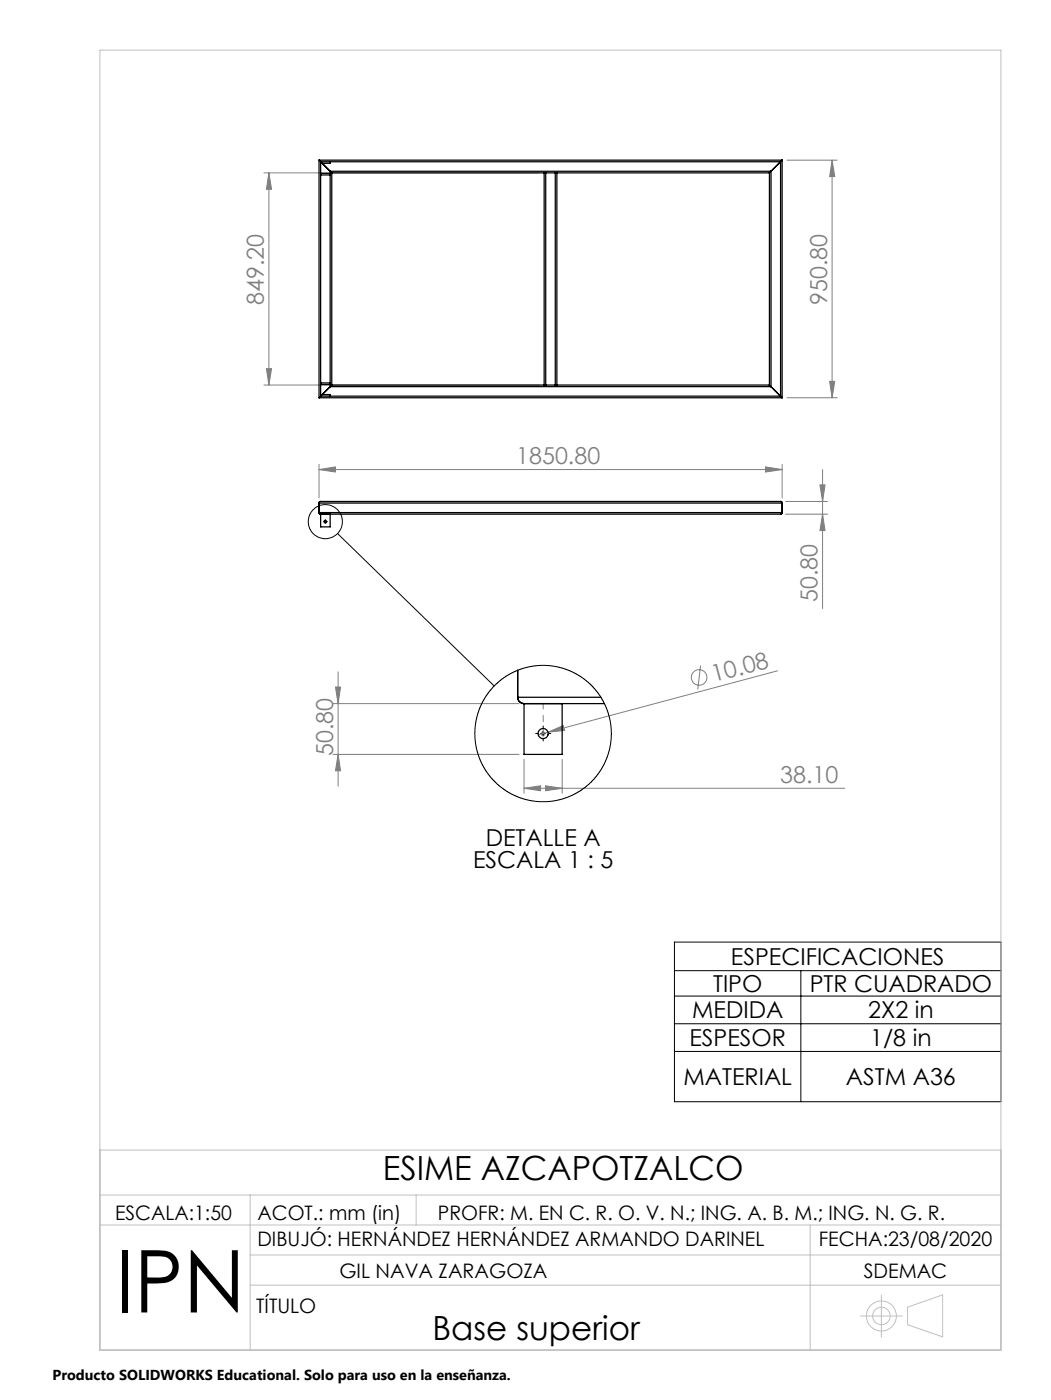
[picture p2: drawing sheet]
<svg xmlns="http://www.w3.org/2000/svg" width="210mm" height="280mm" viewBox="0 0 210 280" stroke-linecap="round" stroke-linejoin="round" font-family="sans-serif">
<g fill="none" stroke="#808080" stroke-width=".2">
<path d="M52.7 34.6h55M53.7 34.6v42.4M53.7 34.6l.6 3.3h-1.1zM157.3 32h10M166.3 32l.5 3.3h-1zM166.3 32v47.6M52.7 77h55M53.2 73.7h1.1l-.6 3.3zM157.3 79.6h10M165.8 76.3h1l-.5 3.3zM63.7 93.9l3.3-.5v1zM63.7 92.9v6.7"/>
<path d="M63.7 93.9h92.6M153 93.4l3.3 .5-3.3 .5zM156.3 92.9v6.7M163.8 97h1.1l-.5 3.3zM164.4 93.9v27.8M157 100.3h8.3M157 102.8h8.3M164.4 102.8l.5 3.3h-1.1zM67 137.4h1.1l-.5 3.3zM67.6 134.4v22.8M140 133.1l-.6 4.8M155.4 134.2l-47.9 12.8"/>
<path d="M66.6 150.9h37.1M66.6 140.7h37.1M67.6 150.9l.5 3.3h-1.1zM104.7 157.7l3.3-.5v1zM104.7 151.9v6.7M104.7 157.7h64.1M108 146.7h1M108.2 146.4l.7 .7M108.5 146.2v1M108.9 146.4l-.7 .7M109 157.2l3.3 .5-3.3 .5zM109.5 146.4l3-1.3 .3 1z"/>
<path d="M112.3 151.9v6.7"/>
<circle cx="139.7" cy="135.5" r="1.55"/>
</g>
<g fill="none" stroke="#000" stroke-width=".2">
<path d="M64.9 104.3h.2M65 104.2v.3M67.5 106.7l31.2 30.5M108 146.7h1M108.5 146.2v1M134.8 188.4h65.2v31.9h-65.2zM134.8 194.1h65.2M134.8 199.2h65.2M160 194.1v26.2M134.8 204.8h65.2M134.8 210.3h65.2"/>
<circle cx="65" cy="104.3" r="3.4"/>
</g>
<g fill="none" stroke="#c0c0c0" stroke-width=".2">
<path d="M20 10h180v260h-180zM20 239h180M20 230h180M50 239v31M83.1 239v6M20 245h180M50 251h150M50 257h150M161.9 245v25M176.1 259v8.4M171.9 263.2h8.4M181.3 261.4l7-2.4v8.4l-7-2.5z"/>
<circle cx="176.1" cy="263.2" r="2.99"/>
<circle cx="176.1" cy="263.2" r="1.76"/>
</g>
<path d="M64.8 104.3h-.2M65 104.1v-.2M65 104.6v.1M65.3 104.3h.1M107.5 146.7h-.5M108.5 145.7v-.5M108.5 147.7v.5M109.5 146.7h.5" fill="none" stroke="#000" stroke-width=".2" stroke-dasharray="15.2 1.3 1.3 1.3"/>
<path d="M108.5 140.7v6" fill="none" stroke="#808080" stroke-width=".2" stroke-dasharray="15.2 1.3 1.3 1.3" stroke-dashoffset="14.1"/>
<g fill="#808080">
<path d="M109.5 146.4l3-1.3 .3 1z"/>
<path d="M109 157.2l3.3 .5-3.3 .5zM104.7 157.7l3.3-.5v1z"/>
<path d="M63.7 93.9l3.3-.5v1zM153 93.4l3.3 .5-3.3 .5z"/>
<path d="M67.6 150.9l.5 3.3h-1.1zM67 137.4h1.1l-.5 3.3z"/>
<path d="M166.3 32l.5 3.3h-1zM165.8 76.3h1l-.5 3.3zM53.7 34.6l.6 3.3h-1.1zM53.2 73.7h1.1l-.6 3.3zM163.8 97h1.1l-.5 3.3zM164.4 102.8l.5 3.3h-1.1z"/>
</g>
<g fill="none" stroke="#000" stroke-width=".25">
<path d="M63.7 32l.4 .4M63.7 32h92.6M63.7 32v47.6M64.1 32.4v46.8M64.1 34.7h1.9M64.1 35h1.9M64.1 32.4h91.9M64.4 32.7l1.6 1.6M66 34.3l.3 .3M66 34.3h88.1M66 32.4v.3h-1.9M66 34.3v43"/>
<path d="M66.3 34.6h42.4M66.3 34.6v42.4M108.7 34.6h.3M108.7 34.6v42.4M109 34.6v42.4M109 34.6h1.9M110.9 34.6h.4M110.9 34.6v42.4M111.3 34.6h42.4M111.3 34.6v42.4M153.7 34.6v42.4M154.1 34.3l-.4 .3"/>
<path d="M154.1 34.3v43M156 32.4v46.8M156 32.4l-1.9 1.9M156.3 32l-.3 .4M156.3 32v47.6M63.7 79.6h92.6M64.1 79.2l-.4 .4M64.1 76.9h1.9M64.1 78.9h1.9v.3M64.1 76.6h1.9M64.1 79.2h91.9M66 77.3h88.1"/>
<path d="M66 77.3l-1.6 1.6M66.3 77l-.3 .3M66.3 77h42.4M108.7 77h.3M109 77h1.9M110.9 77h.4M111.3 77h42.4M153.7 77l.4 .3M154.1 77.3l1.9 1.9M156 79.2l.3 .4M63.7 100.6l.3-.3h92.1l.2 .3M63.7 102.5l.4 .3"/>
<path d="M63.7 100.6v1.9M63.7 100.6h92.6M63.7 102.5h92.6M64.1 102.8v2.6h1.9v-2.6M156.3 102.5l-.3 .3h-91.9M156.3 100.6v1.9M103.4 139.5a1.25 1.25 0 0 0 1.3 1.2M103.4 139.5h16.7M103.4 134.1v5.4M104.7 140.7h16.1M104.7 140.7v10.2h7.6v-10.2"/>
<circle cx="65" cy="104.3" r=".25"/>
<circle cx="108.5" cy="146.7" r="1.01"/>
</g>
<circle cx="108.5" cy="146.7" r="13.6" fill="none" stroke="#000" stroke-width=".2"/>
<text font-size="17.3" x="23" y="262.5">IPN</text>
<g font-size="6.7">
<text x="76.5" y="236.1">ESIME AZCAPOTZALCO</text>
<text x="86.4" y="268">Base superior</text>
</g>
<g font-size="4.7" fill="#808080">
<text x="52.7" y="61" transform="rotate(-90 52.7 61)">849.20</text>
<text x="165.3" y="61" transform="rotate(-90 165.3 61)">950.80</text>
<text x="103.1" y="92.9">1850.80</text>
<text x="163.4" y="120.4" transform="rotate(-90 163.4 120.4)">50.80</text>
<text x="142.6" y="136.5" transform="rotate(-15 142.6 136.5)">10.08</text>
<text x="66.6" y="151.3" transform="rotate(-90 66.6 151.3)">50.80</text>
<text x="155.9" y="156.6">38.10</text>
</g>
<g font-size="4.7">
<text x="94.5" y="173.7">ESCALA 1 : 5</text>
<text x="97" y="169.1">DETALLE A</text>
<text x="146.1" y="192.9">ESPECIFICACIONES</text>
<text x="138.3" y="203.7">MEDIDA</text>
<text x="142.5" y="198.3">TIPO</text>
<text x="161.8" y="198.3">PTR CUADRADO</text>
<text x="173.5" y="203.7">2X2 in</text>
<text x="137.8" y="209.2">ESPESOR</text>
<text x="173.9" y="209.2">1/8 in</text>
<text x="136.5" y="217">MATERIAL</text>
<text x="169" y="217">ASTM A36</text>
</g>
<g font-size="4">
<text x="23" y="244">ESCALA:1:50</text>
<text x="51.4" y="244">ACOT.: mm (in)</text>
<text x="87.5" y="244">PROFR: M. EN C. R. O. V. N.; ING. A. B. M.; ING. N. G. R.</text>
<text x="51.4" y="249.3">DIBUJÓ: HERNÁNDEZ HERNÁNDEZ ARMANDO DARINEL</text>
<text x="163.6" y="249.2">FECHA:23/08/2020</text>
<text x="67.8" y="255.6">GIL NAVA ZARAGOZA</text>
<text x="172.6" y="255.6">SDEMAC</text>
<text x="51.2" y="262.6">TÍTULO</text>
</g>
<text font-size="2.9" x="10.5" y="276">Producto SOLIDWORKS Educational. Solo para uso en la enseñanza.</text>
</svg>
